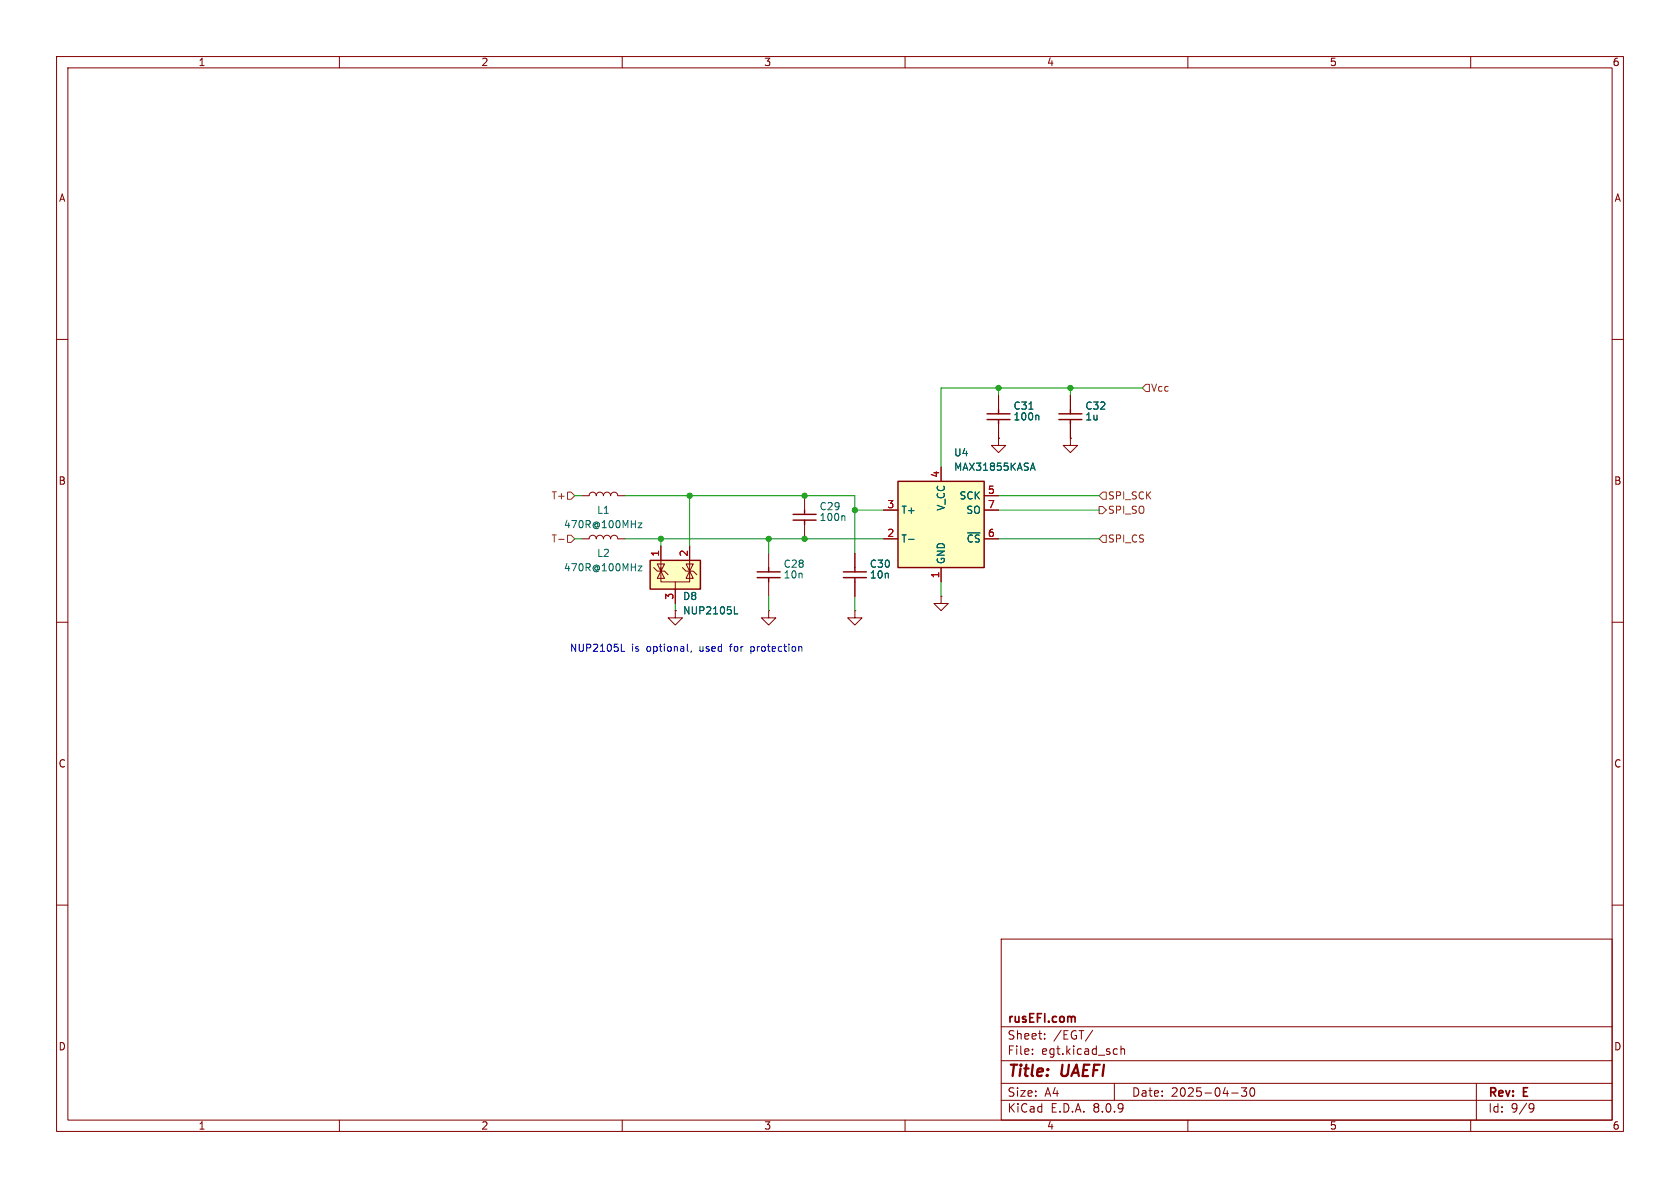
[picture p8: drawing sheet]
<svg xmlns="http://www.w3.org/2000/svg" width="297mm" height="210mm" viewBox="0 0 297 210" stroke-linecap="round" stroke-linejoin="round" font-family="sans-serif">
<g fill="none" stroke="#840000" stroke-width=".18">
<path d="M10 10h277v190h-277zM12 12h273v186h-273zM60 10v2M110 10v2M160 10v2M210 10v2M260 10v2M10 60h2M285 60h2M10 110h2M119.4 108v1.2h1.2l-1.2 1.3-1.3-1.3h1.3M119.4 108h.1"/>
<path d="M285 110h2M10 160h2M177 166h108v32h-108zM285 160h2M60 198v2M110 198v2M160 198v2M177 194.5h108M177 191.5h108M177 187.5h108M177 181.5h108M182.5 186.3v.1"/>
<path d="M182.5 185.5v.1M184.7 183.6v.1M184.7 182.8v.1M193.2 182.1l-1.3 2M197 191.5v3M197.4 185.4l.1 .1M197.5 186.3l-.1 .1M198.2 184.9v1.5M198.2 185.5l.2-.1 .3 .1 .1 .9M210 198v2M217.7 193.2h1.2M219.5 192.3h.9l-.5 .6 .4 .1v.7l-.2 .1h-.4l-.2-.1"/>
<path d="M221.1 192.4l.2-.1a.81 .81 0 0 1 .6 .6 .81 .81 0 0 1-.3 .8l-.1 .1a.81 .81 0 0 1-.4-1.4zM260 198v2M261 191.5v6.5M270.6 195.1l.5 .1a.99 .99 0 0 1-.4 1.4h-.2M271.2 195.7l-.3 .3h-.3"/>
</g>
<path d="M189.8 179.7l.3 .2v.8" fill="none" stroke="#840000" stroke-width=".3"/>
<path d="M158.7 85.1h15.3v15.2h-15.3z" fill="#ffffc2"/>
<g fill="none" stroke="#840000" stroke-width=".25">
<path d="M174.5 74.2h4.1M174.5 73.2h4.1M176.5 72.4v.8M176.5 74.2v.7M187.2 74.2h4.1M187.2 73.2h4.1M189.2 72.4v.8M189.2 74.2v.7M140.2 91.9h4.1M140.2 90.9h4.1M142.2 90.2v.7M142.2 91.9v.8"/>
<path d="M158.7 85.1h15.3v15.2h-15.3zM149.1 102.1h4.1M149.1 101.1h4.1M151.1 100.3v.8M151.1 102.1v.8"/>
</g>
<g fill="none" stroke="#840000" stroke-width=".18">
<path d="M176.5 77.5v1.2h1.3l-1.3 1.3-1.2-1.3h1.2M176.5 77.5h.1M176.5 69.9v2.5M176.5 74.9v2.6M189.2 77.5v1.2h1.3l-1.3 1.3-1.2-1.3h1.2M189.2 77.5h.1M189.2 69.9v2.5M189.2 74.9v2.6M102.9 95.3h1.2a.64 .64 0 0 1 .7-.7 .64 .64 0 0 1 .6 .7 .64 .64 0 0 1 .6-.7 .64 .64 0 0 1 .7 .7 .64 .64 0 0 1 .6-.7 .64 .64 0 0 1 .6 .7 .64 .64 0 0 1 .7-.7 .64 .64 0 0 1 .6 .7h1.3M102.9 87.6h1.2a.64 .64 0 0 1 .7-.6 .64 .64 0 0 1 .6 .6 .64 .64 0 0 1 .6-.6 .64 .64 0 0 1 .7 .6 .64 .64 0 0 1 .6-.6 .64 .64 0 0 1 .6 .6 .64 .64 0 0 1 .7-.6 .64 .64 0 0 1 .6 .6h1.3M142.2 87.6v2.6M142.2 92.7v2.6"/>
<path d="M151.1 97.8v2.5M156.2 95.3h2.5M156.2 90.2h2.5M166.4 82.6v2.5M174 95.3h2.5M174 90.2h2.5M174 87.6h2.5M135.9 108v1.2h1.3l-1.3 1.3-1.3-1.3h1.3M135.9 108h.1M151.1 102.9v2.5M166.4 100.3v2.6"/>
</g>
<path d="M181.9 72.3h.7M183.5 73.4l.2 .2v.6M112.8 92.4h.7l-.7 .9h.7M149.2 91.2l.2 .2v.6M160.6 95.3h1M182.3 82.8h.6M182.6 81.9l.4 1.2M112.8 100.1h.7l-.7 .8h.7" fill="none" stroke="#006464" stroke-width=".18"/>
<path d="M114.9 99.1h8.9v5h-8.9z" fill="#ffffc2"/>
<path d="M114.9 99.1h8.9v5h-8.9zM133.9 102.1h4M133.9 101.1h4M135.9 100.3v.8M135.9 102.1v.8" fill="none" stroke="#840000" stroke-width=".25"/>
<g fill="none" stroke="#840000" stroke-width=".18">
<path d="M176.5 77.5h.1M176.5 69.9v2.5M176.5 74.9v2.6M189.2 77.5h.1M189.2 69.9v2.5M189.2 74.9v2.6M116.8 96.5v4.5M121.3 99.7h1.3l-.7 1.3zM121.9 96.5v4.5M135.9 97.8v2.5M151.1 97.8v2.5M156.2 95.3h2.5"/>
<path d="M156.2 90.2h2.5M166.4 82.6v2.5M174 95.3h2.5M174 90.2h2.5M174 87.6h2.5M115.6 100.3l.6 .7h1.3l.6 .6M116.8 101v1.9h5.1v-1.9M116.8 101l.7 1.2h-1.3zM116.8 100.3v.7l.7-1.3h-1.3l.6 1.3M119.4 108h.1M119.4 102.9v3.8M120.6 100.3l.7 .7h1.3l.6 .6"/>
<path d="M121.9 101l.7 1.2h-1.3zM135.9 102.9v2.5M151.1 108v1.2h1.3l-1.3 1.3-1.2-1.3h1.2M151.1 108h.1M151.1 102.9v2.5M166.4 105.4v1.3h1.2l-1.2 1.3-1.3-1.3h1.3M166.4 105.4h.1M166.4 100.3v2.6"/>
</g>
<path d="M181.9 72.3h.7M183.5 73.4l.2 .2v.6M160.6 95.3h1M182.3 82.8h.6M182.6 81.9l.4 1.2M129.8 108.5h.6" fill="none" stroke="#006464" stroke-width=".18"/>
<path d="M202.6 67.9h.6v1.3h-.6l-.7-.6zM98.8 95.3h.9M100.3 87h.7l.6 .6-.6 .7h-.7zM100.3 94.6h.7l.6 .7-.6 .6h-.7zM194.3 89.5h.6l.7 .7-.7 .6h-.6zM194.9 94.6h.7v1.3h-.7l-.6-.6zM194.9 87h.7v1.3h-.7l-.6-.7z" fill="none" stroke="#725600" stroke-width=".18"/>
<path d="M109.8 115.1h.6M121.6 115.1h.1M122.2 115.1l-.1 .2M132.8 114.3v1.3M132.8 115.1h.1M132.9 114.3l-.1 .1M141.6 114.3l.2 .2v.6" fill="none" stroke="#0000c2" stroke-width=".18"/>
<g fill="none" stroke="#009600" stroke-width=".18">
<path d="M176.5 68.6v1.3M189.2 68.6v1.3M201.9 68.6h-35.5v14M101.6 95.3h1.3M101.6 87.6h1.3M110.5 95.3h45.7M110.5 87.6h40.6v10.2M116.8 95.3v1.2M121.9 87.6v8.9M135.9 95.3v2.5M151.1 90.2h5.1M176.5 95.3h17.8"/>
<path d="M176.5 87.6h17.8M176.5 90.2h17.8M119.4 106.7v1.3M135.9 105.4v2.6M151.1 105.4v2.6M166.4 102.9v2.5"/>
</g>
<g fill="#009600" stroke="#009600" stroke-width=".18">
<circle cx="121.9" cy="87.6" r=".46"/>
<circle cx="116.8" cy="95.3" r=".46"/>
<circle cx="135.9" cy="95.3" r=".46"/>
<circle cx="151.1" cy="90.2" r=".46"/>
<circle cx="142.2" cy="87.6" r=".46"/>
<circle cx="142.2" cy="95.3" r=".46"/>
<circle cx="176.5" cy="68.6" r=".46"/>
<circle cx="189.2" cy="68.6" r=".46"/>
</g>
<g font-size="2.8" fill="#840000">
<text x="178" y="190.9">Title:</text>
<text x="187.7" y="190.9">UAEFI</text>
</g>
<g font-size="2.1" fill="#840000">
<text x="178" y="184">Sheet:</text>
<text x="178" y="181.2">rusEFI.com</text>
<text x="186.2" y="184">/EGT/</text>
<text x="178" y="186.7">File:</text>
<text x="184.1" y="186.7">egt.kicad_sch</text>
<text x="178" y="196.9">KiCad</text>
<text x="178" y="194.1">Size:</text>
<text x="184.7" y="194.1">A4</text>
<text x="185.7" y="196.9">E.D.A.</text>
<text x="193.3" y="196.9">8.0.9</text>
<text x="200" y="194.1">Date:</text>
<text x="207" y="194.1">2025-04-30</text>
<text x="263" y="194.3">Rev:</text>
<text x="263" y="196.9">Id:</text>
<text x="267.1" y="196.9">9/9</text>
<text x="269.4" y="194.3">E</text>
</g>
<g font-size="1.8" fill="#840000">
<text x="35" y="11.9">1</text>
<text x="85" y="11.9">2</text>
<text x="135" y="11.9">3</text>
<text x="185" y="11.9">4</text>
<text x="235" y="11.9">5</text>
<text x="285" y="11.9">6</text>
<text x="10.3" y="35.9">A</text>
<text x="285.3" y="35.9">A</text>
<text x="10.3" y="85.9">B</text>
<text x="285.3" y="85.9">B</text>
<text x="10.3" y="135.9">C</text>
<text x="285.3" y="135.9">C</text>
<text x="10.3" y="185.9">D</text>
<text x="285.3" y="185.9">D</text>
<text x="35" y="199.9">1</text>
<text x="85" y="199.9">2</text>
<text x="135" y="199.9">3</text>
<text x="185" y="199.9">4</text>
<text x="235" y="199.9">5</text>
<text x="285" y="199.9">6</text>
</g>
<g font-size="1.8" fill="#725600">
<text x="203.4" y="69.4">Vcc</text>
<text x="97.4" y="88.5">T+</text>
<text x="195.8" y="88.5">SPI_SCK</text>
<text x="195.8" y="91">SPI_SO</text>
<text x="97.4" y="96.1">T-</text>
<text x="195.8" y="96.1">SPI_CS</text>
</g>
<g font-size="1.8" fill="#006464">
<text x="179.1" y="74.5">100n</text>
<text x="179.1" y="72.6">C31</text>
<text x="191.8" y="74.5">1u</text>
<text x="191.8" y="72.6">C32</text>
<text x="168.6" y="83.4">MAX31855KASA</text>
<text x="168.6" y="80.9">U4</text>
<text x="169.5" y="88.5">SCK</text>
<text x="99.6" y="93.6">470R@100MHz</text>
<text x="105.5" y="91">L1</text>
<text x="144.8" y="92.3">100n</text>
<text x="144.8" y="90.4">C29</text>
<text x="159.3" y="91">T+</text>
<text x="167.2" y="90.4" transform="rotate(-90 167.2 90.4)">V_CC</text>
<text x="170.7" y="91">SO</text>
<text x="99.6" y="101.2">470R@100MHz</text>
<text x="105.5" y="98.7">L2</text>
<text x="138.4" y="100.6">C28</text>
<text x="153.7" y="100.6">C30</text>
<text x="159.3" y="96.1">T-</text>
<text x="167.2" y="99.8" transform="rotate(-90 167.2 99.8)">GND</text>
<text x="170.8" y="96.1">~{CS}</text>
<text x="120.7" y="106.3">D8</text>
<text x="138.4" y="102.5">10n</text>
<text x="153.7" y="102.5">10n</text>
<text x="120.7" y="108.8">NUP2105L</text>
</g>
<g font-size="1.8" fill="#a90000">
<text x="156.8" y="89.9">3</text>
<text x="166.1" y="84.5" transform="rotate(-90 166.1 84.5)">4</text>
<text x="174.6" y="87.4">5</text>
<text x="174.6" y="89.9">7</text>
<text x="156.8" y="95">2</text>
<text x="174.6" y="95">6</text>
<text x="116.6" y="98.5" transform="rotate(-90 116.6 98.5)">1</text>
<text x="121.7" y="98.5" transform="rotate(-90 121.7 98.5)">2</text>
<text x="119.1" y="106.1" transform="rotate(-90 119.1 106.1)">3</text>
<text x="166.1" y="102.3" transform="rotate(-90 166.1 102.3)">1</text>
</g>
<g font-size="1.8" fill="#0000c2">
<text x="100.7" y="115.4">NUP2105L</text>
<text x="111.6" y="115.4">is</text>
<text x="114.4" y="115.4">optional,</text>
<text x="123.9" y="115.4">used</text>
<text x="129.5" y="115.4">for</text>
<text x="133.4" y="115.4">protection</text>
</g>
</svg>
